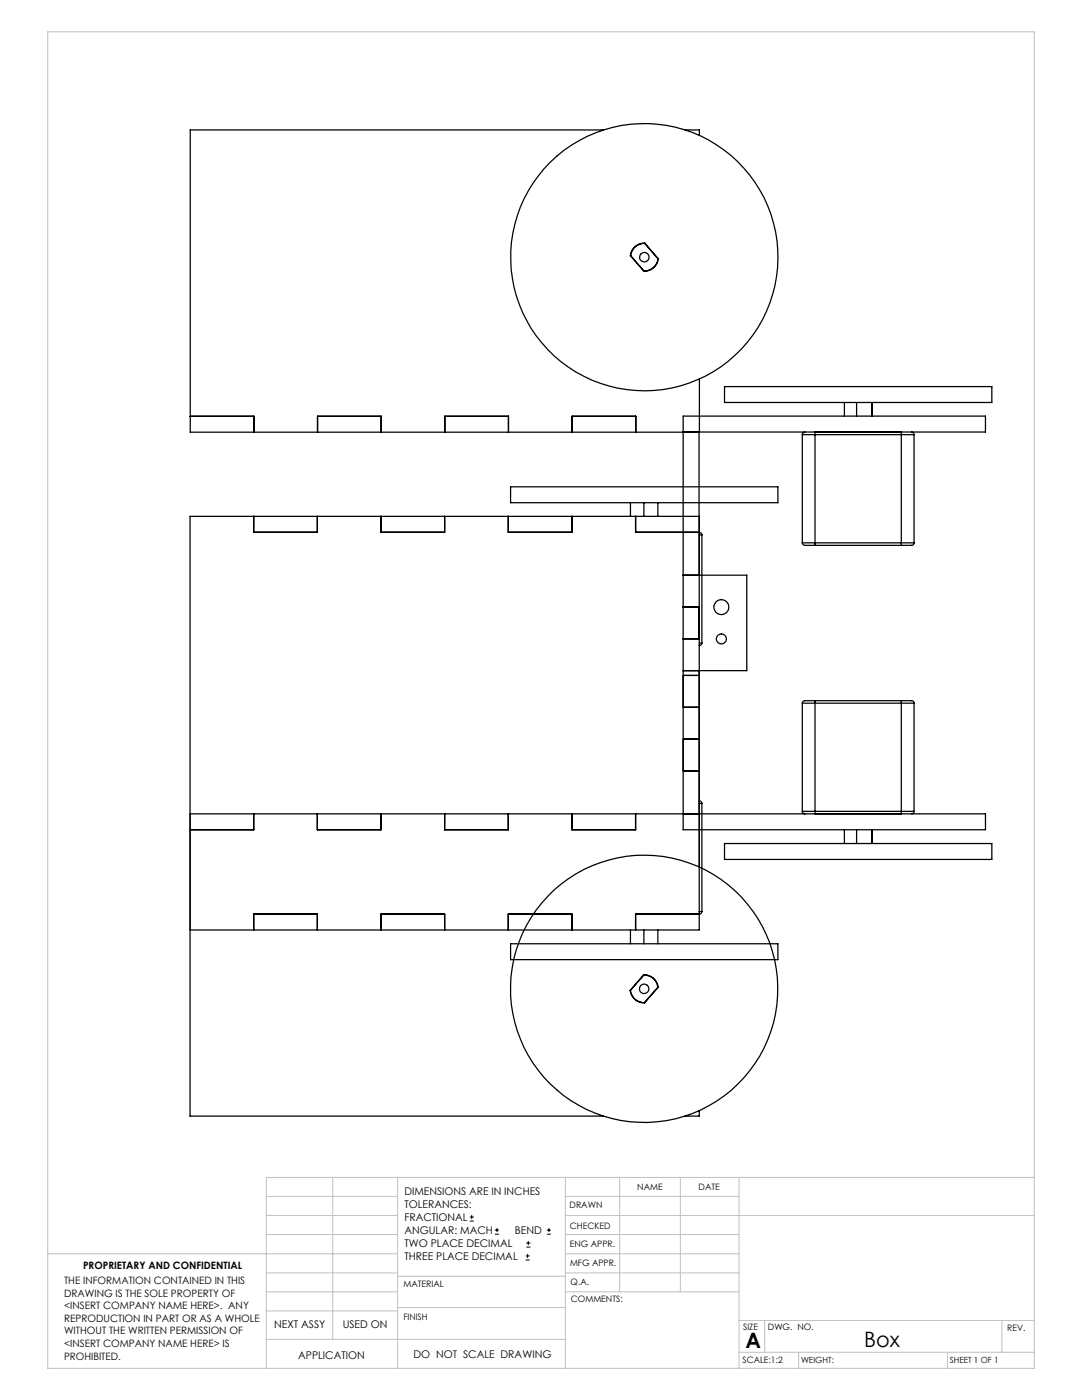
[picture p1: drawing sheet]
<svg xmlns="http://www.w3.org/2000/svg" width="216mm" height="279mm" viewBox="0 0 216 279" stroke-linecap="round" stroke-linejoin="round" font-family="sans-serif">
<g fill="none" stroke="#000" stroke-width=".2">
<path d="M93.7 243.7h.8M93.7 242.9h.8M94.1 242.5v.8M98.7 246.3h.9M98.7 245.5h.9M99.2 245.1v.8M104.9 251.5h.8M104.9 250.6h.8M105 248.9h.8M105 248.1h.8M105.3 250.3v.8M105.4 247.7v.8"/>
<path d="M109.1 246.3h.8M109.1 245.5h.8M109.5 245.1v.8"/>
</g>
<g fill="none" stroke="#c0c0c0" stroke-width=".2">
<path d="M9.5 6.4h196.9v266.7h-196.9zM53.1 238.8h26.2M66.4 235v32.3M79.3 235v38.1M112.8 235v38.1M112.8 238.8h34.7M123.6 235v22.8M135.7 235v22.8M147.5 235v38.1M206.4 235h-153.3v38.1M9.5 250.2h69.8M53.1 257.8h26.2"/>
<path d="M53.1 242.6h26.2M53.1 246.4h26.2M53.1 254h26.2M79.3 254.7h33.5M112.8 257.8h34.7M112.8 250.2h34.7M112.8 242.6h93.6M112.8 246.4h34.7M112.8 254h34.7M53.1 267.3h59.7M53.1 261.6h26.2M79.3 260.9h33.5"/>
<path d="M147.5 269.9h58.9M147.5 263.5h58.9M152.6 263.5v6.4M159.3 269.9v3.2M189.1 269.9v3.2M199.9 263.5v6.4"/>
</g>
<g fill="none" stroke="#000" stroke-width=".25">
<path d="M120.4 25.9h-82.4v60.4h101.6v-10.7M136.7 25.9h2.9v1.1M125.8 51l2.7 3.1M125.8 51v.1M126.7 49.2a2.99 2.99 0 0 1 2-.7l2.6 3.1a2.78 2.78 0 0 1-2.8 2.5l-2.7-3.1a2.94 2.94 0 0 1 .9-1.8zM128.4 54.1h.1M128.6 48.6a2.72 2.72 0 0 0-2.8 2.4M128.6 48.6l2.7 3M128.6 48.6h.1M131.3 51.6a2.79 2.79 0 0 1-2.8 2.5M131.3 51.6h.1M144.6 77.2h53.3v3.1h-53.3z"/>
<path d="M38 83.1h12.7v3.2M63.4 86.3v-3.2h12.7v3.2M88.8 86.3v-3.2h12.7v3.2M101.9 97.2h53.3v3.1h-53.3zM114.2 86.3v-3.2h12.7v3.2M136.3 86.2h60.3v-3.2h-60.3v82.6h60.3v-3.2h-158.7M139.5 86.2v28.6M160.1 86.7h2.5M160.1 86.7v21.6M160.6 86.2a.54 .54 0 0 0-.5 .5M162.6 86.2v.5M162.6 86.7v21.6"/>
<path d="M162.6 86.7h17.2M168.5 80.3v2.7M170.9 80.3v2.7M174 80.3v2.7M179.8 86.2v.5M179.8 86.7h2.6M179.8 86.7v21.6M181.9 86.2l.4 .3 .1 .2M182.4 86.7v21.6M50.6 103v3.2h12.7v-3.2M76 103v3.2h12.7v-3.2M101.4 103v3.2h12.7v-3.2"/>
<path d="M125.8 100.3v2.7M126.8 103v3.2h12.7a.54 .54 0 0 1 .6 .6M128.5 100.3v2.7M131.3 100.3v2.7M136.3 114.8h12.7v19h-12.7M139.5 106.8h.6M140.1 106.8v21.5M160.1 108.3h2.5M160.1 108.3a.75 .75 0 0 0 1.1 .5h1.4M162.6 108.3v.5M162.6 108.3h17.2M162.6 108.8h17.2"/>
<path d="M179.8 108.3v.5M179.8 108.3h2.6M182.4 108.3a.75 .75 0 0 1-1.1 .5h-1.5M136.3 121.1h3.2v6.4h-3.2M136.3 134.8h3.2M139.5 133.8v28.6M139.5 128.3h.6M140.1 128.3a.49 .49 0 0 1-.6 .5M162.6 139.8h-2a.49 .49 0 0 0-.5 .5M162.6 139.8v.5M162.6 139.8h17.2M179.8 139.8v.5"/>
<path d="M179.8 139.8h2.1a.48 .48 0 0 1 .5 .5M136.3 141.1h3.2M136.3 153.8h3.2M136.3 147.5h3.2M139.5 159.8a.49 .49 0 0 1 .6 .5M160.1 140.3h2.5M160.1 140.3v21.6M162.6 140.3v21.6M162.6 140.3h17.2M179.8 140.3h2.6M179.8 140.3v21.6M182.4 140.3v21.6"/>
<path d="M50.6 162.4v3.2h-12.7M63.3 162.4v3.2h12.7v-3.2M88.7 162.4v3.2h12.7v-3.2M114.1 162.4v3.2h12.7v-3.2M139.5 160.3h.6M140.1 160.3v21.6M144.6 168.3h53.3v3.2h-53.3zM160.1 161.9h2.5M160.1 161.9a.49 .49 0 0 0 .5 .5M162.6 161.9v.5M162.6 161.9h17.2M168.5 165.6v2.7"/>
<path d="M170.9 165.6v2.7M174 165.6v2.7M179.8 161.9v.5M179.8 161.9h2.6M182.4 161.9a.48 .48 0 0 1-.5 .5M37.9 185.6h101.6v-82.6h-101.6v119.7h82.5M50.6 185.6v-3.2h12.7v3.2M76 185.6v-3.2h12.7v3.2M101.4 185.6v-3.2h12.7v3.2M101.9 188.3h53.3v3.2h-53.3zM125.8 197.7a2.72 2.72 0 0 0 2.8 2.4M125.8 197.6v.1"/>
<path d="M125.8 185.6v2.7M128.4 194.6h.1M128.4 194.5a2.85 2.85 0 0 1 2.9 2.5l-2.7 3.1a2.79 2.79 0 0 1-2.9-2.4zM128.5 194.6a2.72 2.72 0 0 1 2.8 2.4M128.5 194.6l-2.7 3.1M128.5 185.6v2.7M131.3 197v.1M131.3 197l-2.7 3.1M131.3 185.6v2.7M139.5 181.9h.6M140.1 181.9a.49 .49 0 0 1-.6 .5h-12.7v3.2M128.6 200.1h.1"/>
<path d="M139.5 221.7v1h-2.8"/>
<circle cx="128.6" cy="51.3" r=".94"/>
<circle cx="128.6" cy="51.3" r="26.7"/>
<circle cx="143.9" cy="121.2" r="1.49"/>
<circle cx="144" cy="127.5" r="1"/>
<circle cx="128.5" cy="197.3" r=".94"/>
<circle cx="128.6" cy="197.3" r="26.7"/>
</g>
<g font-size="4.2">
<text x="148.8" y="269">A</text>
<text x="172.5" y="268.7">Box</text>
</g>
<g font-size="2.1">
<text x="80.7" y="238.5">DIMENSIONS ARE IN INCHES</text>
<text x="80.7" y="241.1">TOLERANCES:</text>
<text x="80.7" y="243.7">FRACTIONAL</text>
<text x="80.7" y="246.3">ANGULAR: MACH</text>
<text x="80.7" y="248.9">TWO PLACE DECIMAL</text>
<text x="80.7" y="251.4">THREE PLACE DECIMAL</text>
<text x="102.7" y="246.3">BEND</text>
<text x="54.7" y="265">NEXT ASSY</text>
<text x="68.4" y="265">USED ON</text>
<text x="59.5" y="271.2">APPLICATION</text>
<text x="82.5" y="270.9">DO NOT SCALE DRAWING</text>
</g>
<g font-size="2">
<text x="12.8" y="256.2">THE INFORMATION CONTAINED IN THIS</text>
<text x="16.6" y="253.2">PROPRIETARY AND CONFIDENTIAL</text>
<text x="12.8" y="258.8">DRAWING IS THE SOLE PROPERTY OF</text>
<text x="12.8" y="261.3">&lt;INSERT COMPANY NAME HERE&gt;. ANY</text>
<text x="12.8" y="263.8">REPRODUCTION IN PART OR AS A WHOLE</text>
<text x="12.8" y="266.3">WITHOUT THE WRITTEN PERMISSION OF</text>
<text x="12.8" y="268.8">&lt;INSERT COMPANY NAME HERE&gt; IS</text>
<text x="12.8" y="271.4">PROHIBITED.</text>
</g>
<g font-size="1.8">
<text x="127.2" y="237.4">NAME</text>
<text x="139.4" y="237.5">DATE</text>
<text x="113.7" y="241.2">DRAWN</text>
<text x="113.7" y="245.2">CHECKED</text>
<text x="113.7" y="248.8">ENG APPR.</text>
<text x="80.5" y="256.9">MATERIAL</text>
<text x="113.7" y="252.6">MFG APPR.</text>
<text x="113.8" y="256.4">Q.A.</text>
<text x="80.5" y="263.3">FINISH</text>
<text x="113.9" y="259.9">COMMENTS:</text>
<text x="148.3" y="265.4">SIZE</text>
<text x="153.2" y="265.5">DWG. NO.</text>
<text x="201" y="265.6">REV.</text>
<text x="148.2" y="272">SCALE:1:2</text>
</g>
<g font-size="1.7">
<text x="159.8" y="272.1">WEIGHT:</text>
<text x="189.5" y="272.1">SHEET 1 OF 1</text>
</g>
</svg>
